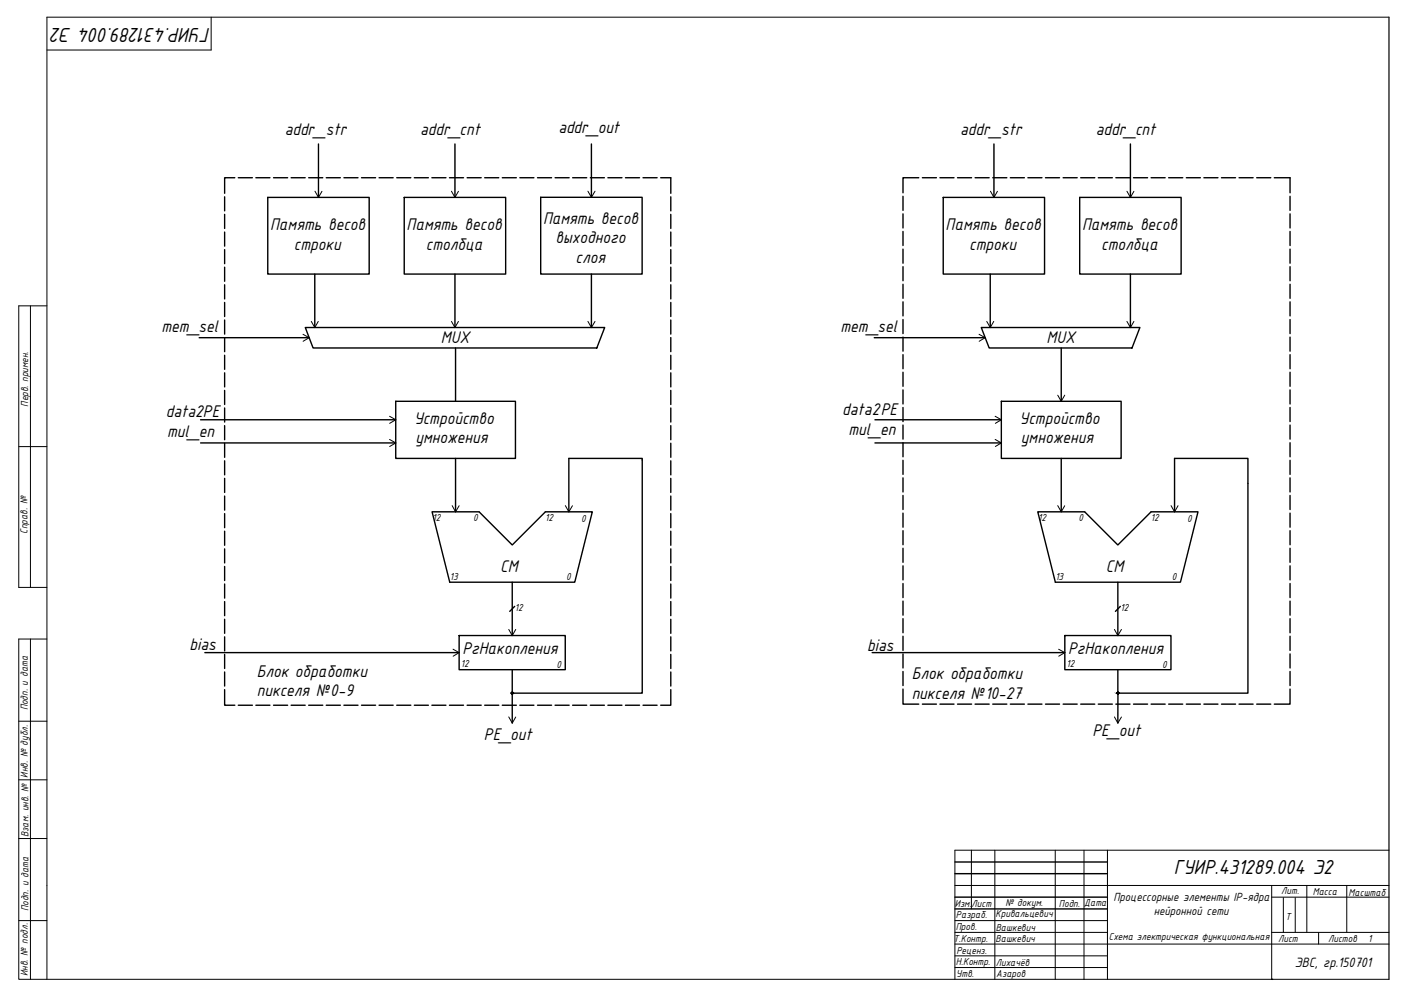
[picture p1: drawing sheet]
<svg xmlns="http://www.w3.org/2000/svg" width="594mm" height="420mm" viewBox="0 0 594 420" stroke-linecap="round" stroke-linejoin="round" font-family="sans-serif">
<g fill="none" stroke="#000" stroke-width=".42">
<path d="M89.5 7.3v13.9h-69.6M589 7.3h-569.1v407.9M12.9 129.7v119.3M19.9 129.7h-11.9v119.3h11.9M8 189.4h11.9M12.9 270.9v144.3M19.9 270.9h-11.9v144.3h581M8 305.8h11.9M8 330.6h11.9M8 355.5h11.9M404.9 375.4h184.1M411.9 360.5v24.9"/>
<path d="M421.9 360.5v54.7M447.5 360.5v54.7M459.7 360.5v54.7M469.6 360.5v54.7M539.2 375.4v39.8M554.1 375.4v19.9M571.1 375.4v19.9M589 360.5h-184.1v54.7M8 390.3h11.9M539.2 380.4h49.8M539.2 395.3h49.8M559.1 395.3v5"/>
<path d="M469.6 400.3h119.4"/>
</g>
<path d="M589 7.3v407.9" fill="none" stroke="#000" stroke-width=".51"/>
<path d="M404.9 395.3h64.7M404.9 390.3h64.7M544.2 380.6v14.7M549.2 380.6v14.7M404.9 400.3h64.7M404.9 410.2h64.7M404.9 405.3h64.7" fill="none" stroke="#000" stroke-width=".42"/>
<!-- layer: 0 -->
<circle cx="539.2" cy="415.2" r=".3" fill="#000"/>
<g fill="none" stroke="#000" stroke-width=".59">
<path d="M99.6 75.4h-4.4v6.6M101 75.4h6M108.5 75.4h6M116 75.4h6M123.4 75.4h6M130.9 75.4h6M135 61v22.7M138.3 75.4h6M145.8 75.4h6M153.3 75.4h6M160.7 75.4h6M168.2 75.4h6"/>
<path d="M175.7 75.4h6M183.1 75.4h6M190.6 75.4h6M192.9 61v22.7M198.1 75.4h5.9M205.5 75.4h6M213 75.4h5.9M220.4 75.4h6M227.9 75.4h6M235.4 75.4h5.9M242.8 75.4h6M250.3 75.4h6"/>
<path d="M250.8 61v22.7M257.8 75.4h5.9M265.2 75.4h6M272.7 75.4h5.9M280.2 75.4h4.2v6.6M389.6 75.4h-6.7v6.3M391.1 75.4h6M398.6 75.4h5.9M406 75.4h6M413.5 75.4h5.9M421 75.4h5.9M421.5 61v22.7"/>
<path d="M428.4 75.4h6M435.9 75.4h5.9M443.3 75.4h6M450.8 75.4h6M458.3 75.4h5.9M465.7 75.4h6M473.2 75.4h6M479.3 61v22.7M480.7 75.4h5.9M488.1 75.4h6M495.6 75.4h5.9M503 75.4h6"/>
<path d="M510.5 75.4h6M517.9 75.4h6M525.4 75.4h6M532.9 75.4h6M540.3 75.4h6.7v6.3M95.2 83.4v6M95.2 90.9v6M95.2 98.4v6M113.5 83.7h43v32.5h-43zM171.4 83.7h43v32.5h-43zM229.3 83.7h43v32.5h-43zM284.4 83.4v6"/>
<path d="M284.4 90.9v6M284.4 98.4v6M382.9 83.2v6M382.9 90.7v5.9M382.9 98.1v6M400 83.7h42.9v32.5h-42.9zM457.8 83.7h43v32.5h-43zM547 83.2v6M547 90.7v5.9M547 98.1v6M95.2 105.8v6M95.2 113.3v6"/>
<path d="M133.5 116.2v22.7M192.9 116.2v22.7M250.8 116.2v22.7M284.4 105.8v6M284.4 113.3v6M382.9 105.6v6M382.9 113.1v5.9M419.9 116.2v22.7M479.3 116.2v22.7M547 105.6v6M547 113.1v5.9M95.2 120.7v6"/>
<path d="M95.2 128.2v6M95.2 135.7v5.9M129.5 138.9h126.9l-3.3 8.6h-120.3zM284.4 120.7v6M284.4 128.2v6M284.4 135.7v5.9M382.9 120.5v6M382.9 128v5.9M382.9 135.5v5.9M416.1 138.9h67.3l-3.4 8.6h-60.6zM547 120.5v6M547 128v5.9"/>
<path d="M547 135.5v5.9M84.5 143.2h46.6M95.2 143.1v6M95.2 150.6v6M95.2 158.1v5.9M193.2 147.5v22.6M284.4 143.1v6M284.4 150.6v6M284.4 158.1v5.9M370.7 143.2h47M382.9 142.9v6M382.9 150.4v5.9"/>
<path d="M382.9 157.8v6M450 147.5v22.6M547 142.9v6M547 150.4v5.9M547 157.8v6M85 178h82.8M95.2 165.5v6M95.2 173v5.9M167.8 170.1h50.8v24.3h-50.8zM284.4 165.5v6M284.4 173v5.9M371 178h53.6"/>
<path d="M382.9 165.3v6M382.9 172.8v5.9M424.6 170.1h50.8v24.3h-50.8zM547 165.3v6M547 172.8v5.9M85 187.8h82.8M95.2 180.5v5.9M95.2 187.9v6M95.2 195.4v5.9M193.2 194.4v22.6M284.4 180.5v5.9M284.4 187.9v6"/>
<path d="M284.4 195.4v5.9M371 187.8h53.6M382.9 180.2v6M382.9 187.7v6M382.9 195.2v5.9M450 194.4v22.6M547 180.2v6M547 187.7v6M547 195.2v5.9M95.2 202.8v6M95.2 210.3v6M95.2 217.8v5.9"/>
<path d="M183.2 217h20l14 14.1 14.1-14.1h19.9l-7.5 29.8h-53zM241.2 217v-22.6h31.1v99.5h-55.1v-10M284.4 202.8v6M284.4 210.3v6M284.4 217.8v5.9M382.9 202.6v6M382.9 210.1v5.9M382.9 217.6v5.9M440.1 217h19.9l14 14.1 14.1-14.1h19.9l-7.5 29.8h-53zM498.1 217v-22.6h31.1v99.5h-55.2v-10M547 202.6v6M547 210.1v5.9"/>
<path d="M547 217.6v5.9M95.2 225.2v6M95.2 232.7v6M284.4 225.2v6M284.4 232.7v6M382.9 225v6M382.9 232.5v5.9M382.9 239.9v6M547 225v6M547 232.5v5.9M547 239.9v6M95.2 240.2v5.9"/>
<path d="M95.2 247.6v6M95.2 255.1v5.9M217.2 246.8v22.7M218.2 257.1l-2 2.1M284.4 240.2v5.9M284.4 247.6v6M284.4 255.1v5.9M382.9 247.4v6M382.9 254.8v6M474 246.8v22.7M475.1 257.1l-2.1 2.1M547 247.4v6"/>
<path d="M547 254.8v6M86.9 276.7h107.8M95.2 262.6v5.9M95.2 270v6M95.2 277.5v5.9M194.7 269.5h45v14.4h-45zM284.4 262.6v5.9M284.4 270v6M284.4 277.5v5.9M369.8 276.7h81.7M382.9 262.3v6M382.9 269.7v6.1"/>
<path d="M382.9 277.2v6M451.5 269.5h45v14.4h-45zM547 262.3v6M547 269.7v6.1M547 277.2v6M95.2 292.4v6.6h4.4M95.2 284.9v6M101 299h6M108.5 299h6M116 299h6M123.4 299h6M130.9 299h6"/>
<path d="M138.3 299h6M145.8 299h6M153.3 299h6M160.7 299h6M168.2 299h6M175.7 299h6M183.1 299h6M190.6 299h6M198.1 299h5.9M205.5 299h6M213 299h5.9M217.2 294.2v12.4"/>
<path d="M220.4 299h6M227.9 299h6M235.4 299h5.9M242.8 299h6M250.3 299h6M257.8 299h5.9M265.2 299h6M272.7 299h5.9M284.4 292.4v6.6h-4.2M284.4 284.9v6M382.9 292.1v6.4h6.7M382.9 284.7v6"/>
<path d="M391.1 298.5h6M398.6 298.5h5.9M406 298.5h6M413.5 298.5h5.9M421 298.5h5.9M428.4 298.5h6M435.9 298.5h5.9M443.3 298.5h6M450.8 298.5h6M458.3 298.5h5.9M465.7 298.5h6M473.2 298.5h6"/>
<path d="M474 294.2v12.4M480.7 298.5h5.9M488.1 298.5h6M495.6 298.5h5.9M503 298.5h6M510.5 298.5h6M517.9 298.5h6M525.4 298.5h6M532.9 298.5h6M547 292.1v6.4h-6.7M547 284.7v6M404.9 370.4h64.7"/>
<path d="M404.9 365.5h64.7M404.9 385.4h64.7M404.9 380.4h64.7"/>
<circle cx="217.2" cy="293.8" r=".36"/>
<circle cx="474.1" cy="293.8" r=".36"/>
</g>
<g fill="#000" stroke="#000" stroke-width=".42">
<path d="M473.9 293.5h.3z"/>
<path d="M217.1 293.5h.2zM217.1 293.5h.2z"/>
<path d="M217.1 293.5h.3zM217 293.5h.4z"/>
<path d="M217.1 294.2h.2zM217.1 294.2h.2z"/>
<path d="M217 293.5l.4 .1zM217 293.5l.4 .1z"/>
<path d="M217 294.2h.4zM217 294.2h.3z"/>
<path d="M217 293.6h.5zM217 293.6h.5z"/>
<path d="M217 294.1h.4zM217 294.1l.4 .1z"/>
<path d="M217 293.6h.5zM217 293.6h.5z"/>
<path d="M217 294.1h.5zM217 294.1h.4z"/>
<path d="M216.9 293.6l.6 .1zM216.9 293.6l.6 .1z"/>
<path d="M216.9 293.7h.7zM216.9 293.7h.7z"/>
<path d="M216.9 294l.6 .1zM216.9 294l.6 .1z"/>
<path d="M216.9 294.1h.6zM216.9 294.1h.6z"/>
<path d="M216.9 293.7l.7 .1zM216.9 293.7l.7 .1z"/>
<path d="M216.9 293.8h.7zM216.9 293.8h.7z"/>
<path d="M216.9 293.8h.7zM216.9 293.8h.7z"/>
<path d="M216.9 293.9l.7 .1zM216.9 293.9l.7 .1z"/>
<path d="M216.9 294h.7zM216.9 294h.7z"/>
<path d="M216.9 294h.7zM216.9 294h.6z"/>
<path d="M216.9 293.8h.7zM216.9 293.8l.7 .1z"/>
<path d="M473.9 293.5h.3zM473.9 293.5h.3z"/>
<path d="M473.9 294.2h.3zM473.9 294.2h.2z"/>
<path d="M473.8 293.5l.5 .1zM473.8 293.5l.5 .1z"/>
<path d="M473.8 294.2h.4zM473.8 294.2h.4z"/>
<path d="M473.8 293.6h.5zM473.8 293.6h.5z"/>
<path d="M473.8 294.1h.5zM473.8 294.1l.4 .1z"/>
<path d="M473.8 293.6l.5 .1zM473.8 293.6l.5 .1z"/>
<path d="M473.8 294.1h.5zM473.8 294.1h.5z"/>
<path d="M473.8 293.7h.5zM473.8 293.7h.5z"/>
<path d="M473.7 293.7l.7 .1zM473.7 293.7l.7 .1z"/>
<path d="M473.7 294h.6zM473.7 294h.6z"/>
<path d="M473.8 294h.5zM473.8 294l.5 .1z"/>
<path d="M473.7 293.8h.7zM473.7 293.8h.7z"/>
<path d="M473.7 293.8h.7zM473.7 293.8h.7z"/>
<path d="M473.7 293.8l.7 .1zM473.7 293.8l.7 .1z"/>
<path d="M473.7 293.9l.7 .1zM473.7 293.9l.7 .1z"/>
<path d="M473.7 294h.7zM473.7 294h.6z"/>
</g>
<g fill="none" stroke="#000" stroke-width=".42">
<path d="M133.6 81.1l1.4 2.6 1.5-2.6M191.4 81.1l1.5 2.6 1.5-2.6M249.3 81.1l1.5 2.6 1.5-2.6M420 81.1l1.5 2.6 1.5-2.6M477.9 81.1l1.4 2.6 1.5-2.6M132 136.3l1.5 2.6 1.5-2.6M191.4 136.3l1.5 2.6 1.5-2.6M249.3 136.3l1.5 2.6 1.5-2.6M418.4 136.3l1.5 2.6 1.5-2.6M477.9 136.3l1.4 2.6 1.5-2.6M128.5 141.7l2.6 1.5-2.6 1.5M415.2 141.7l2.5 1.5-2.5 1.5"/>
<path d="M165.2 176.5l2.6 1.5-2.6 1.5M422 176.5l2.6 1.5-2.5 1.5M448.5 167.6l1.5 2.5 1.5-2.5M165.2 186.3l2.6 1.5-2.6 1.5M422 186.3l2.6 1.5-2.5 1.5M191.7 214.4l1.5 2.6 1.5-2.6M239.7 214.4l1.5 2.6 1.5-2.6M448.5 214.4l1.5 2.6 1.5-2.6M496.6 214.4l1.5 2.6 1.4-2.6M192.1 275.3l2.6 1.4-2.5 1.5M215.7 266.9l1.5 2.6 1.5-2.6M448.9 275.3l2.6 1.4-2.6 1.5"/>
<path d="M472.6 266.9l1.4 2.6 1.5-2.6M215.7 304l1.5 2.6 1.5-2.6M472.6 304l1.4 2.6 1.5-2.6"/>
</g>
<g font-size="9.3">
<text x="89.2" y="12" transform="rotate(-180 89.2 12)">ГУИР.431289.004 Э2</text>
<text x="497.8" y="370.7">ГУИР.431289.004 Э2</text>
</g>
<g font-size="7.7">
<text x="120.7" y="57.4">addr_str</text>
<text x="178.2" y="57.1">addr_cnt</text>
<text x="236.8" y="56.6">addr_out</text>
<text x="407.2" y="57.4">addr_str</text>
<text x="464.7" y="57.1">addr_cnt</text>
<text x="230.3" y="94.9">Память весов</text>
<text x="114.6" y="97.7">Память весов</text>
<text x="172.4" y="97.7">Память весов</text>
<text x="401" y="97.7">Память весов</text>
<text x="458.9" y="97.7">Память весов</text>
<text x="124.6" y="106">строки</text>
<text x="180.6" y="106">столбца</text>
<text x="235.5" y="103.2">выходного</text>
<text x="411" y="106">строки</text>
<text x="467" y="106">столбца</text>
<text x="244.1" y="111.5">слоя</text>
<text x="68.5" y="140.6">mem_sel</text>
<text x="356.4" y="140.6">mem_sel</text>
<text x="186.9" y="145.4">MUX</text>
<text x="443.8" y="145.4">MUX</text>
<text x="70.3" y="176.7">data2PE</text>
<text x="175.6" y="179.6">Устройство</text>
<text x="357.1" y="175.8">data2PE</text>
<text x="432.4" y="179.6">Устройство</text>
<text x="70.9" y="185.2">mul_en</text>
<text x="359.7" y="184.3">mul_en</text>
<text x="176.1" y="187.9">умножения</text>
<text x="432.9" y="187.9">умножения</text>
<text x="212.1" y="242.6">СМ</text>
<text x="469" y="242.6">СМ</text>
<text x="80.4" y="275.8">bias</text>
<text x="367.7" y="276">bias</text>
<text x="196.1" y="277.2">РгНакопления</text>
<text x="452.9" y="277.2">РгНакопления</text>
<text x="108.9" y="287">Блок обработки</text>
<text x="386.6" y="288">Блок обработки</text>
<text x="108.9" y="295.3">пикселя №0-9</text>
<text x="386.6" y="296.3">пикселя №10-27</text>
<text x="463.3" y="312">PE_out</text>
<text x="205.2" y="313.9">PE_out</text>
</g>
<text font-size="6.2" x="549.1" y="410">ЭВС, гр.150701</text>
<g font-size="5.4">
<text x="472.1" y="382.1">Процессорные элементы IP-ядра</text>
<text x="489.2" y="387.9">нейронной сети</text>
</g>
<g font-size="4.6">
<text x="11.9" y="172.4" transform="rotate(-90 11.9 172.4)">Перв. примен.</text>
<text x="183.4" y="221">12</text>
<text x="200.6" y="220.9">0</text>
<text x="231.1" y="220.7">12</text>
<text x="246.5" y="221.2">0</text>
<text x="440.3" y="221">12</text>
<text x="457.4" y="220.9">0</text>
<text x="488" y="220.7">12</text>
<text x="503.3" y="221.2">0</text>
<text x="11.7" y="226.3" transform="rotate(-90 11.7 226.3)">Справ. №</text>
<text x="190.7" y="245.9">13</text>
<text x="240.1" y="245.9">0</text>
<text x="447.5" y="245.9">13</text>
<text x="497" y="245.9">0</text>
<text x="218.3" y="259.2">12</text>
<text x="475.1" y="259.2">12</text>
<text x="195.4" y="282.9">12</text>
<text x="236" y="283.1">0</text>
<text x="452.2" y="282.9">12</text>
<text x="492.8" y="283.1">0</text>
<text x="11.8" y="301.2" transform="rotate(-90 11.8 301.2)">Подп. и дата</text>
<text x="11.9" y="329.7" transform="rotate(-90 11.9 329.7)">Инв. № дубл.</text>
<text x="12.1" y="355" transform="rotate(-90 12.1 355)">Взам. инв. №</text>
<text x="543.3" y="379.2">Лит.</text>
<text x="556.7" y="379.6">Масса</text>
<text x="571.9" y="379.8">Масштаб</text>
<text x="12" y="386.2" transform="rotate(-90 12 386.2)">Подп. и дата</text>
<text x="404.9" y="384.6">Изм.</text>
<text x="405.3" y="389.1">Разраб.</text>
<text x="412" y="384.6">Лист</text>
<text x="422.2" y="389">Кривальцевич</text>
<text x="426.4" y="384.3">№ докум.</text>
<text x="449" y="384.4">Подп.</text>
<text x="459.7" y="384.2">Дата</text>
<text x="545.1" y="389.9">Т</text>
<text x="405.3" y="394.2">Пров.</text>
<text x="422.2" y="394.6">Вашкевич</text>
<text x="404.4" y="399.4">Т.Контр.</text>
<text x="422.1" y="399.6">Вашкевич</text>
<text x="470.2" y="398.4">Схема электрическая функциональная</text>
<text x="542" y="399.4">Лист</text>
<text x="563.2" y="399.4">Листов</text>
<text x="580.1" y="399.5">1</text>
<text x="405.6" y="404.5">Реценз.</text>
<text x="11.9" y="413.8" transform="rotate(-90 11.9 413.8)">Инв. № подл.</text>
<text x="405.3" y="409.1">Н.Контр.</text>
<text x="422.3" y="409.6">Лихачёв</text>
<text x="405.5" y="414.4">Утв.</text>
<text x="422.4" y="414.2">Азаров</text>
</g>
</svg>
